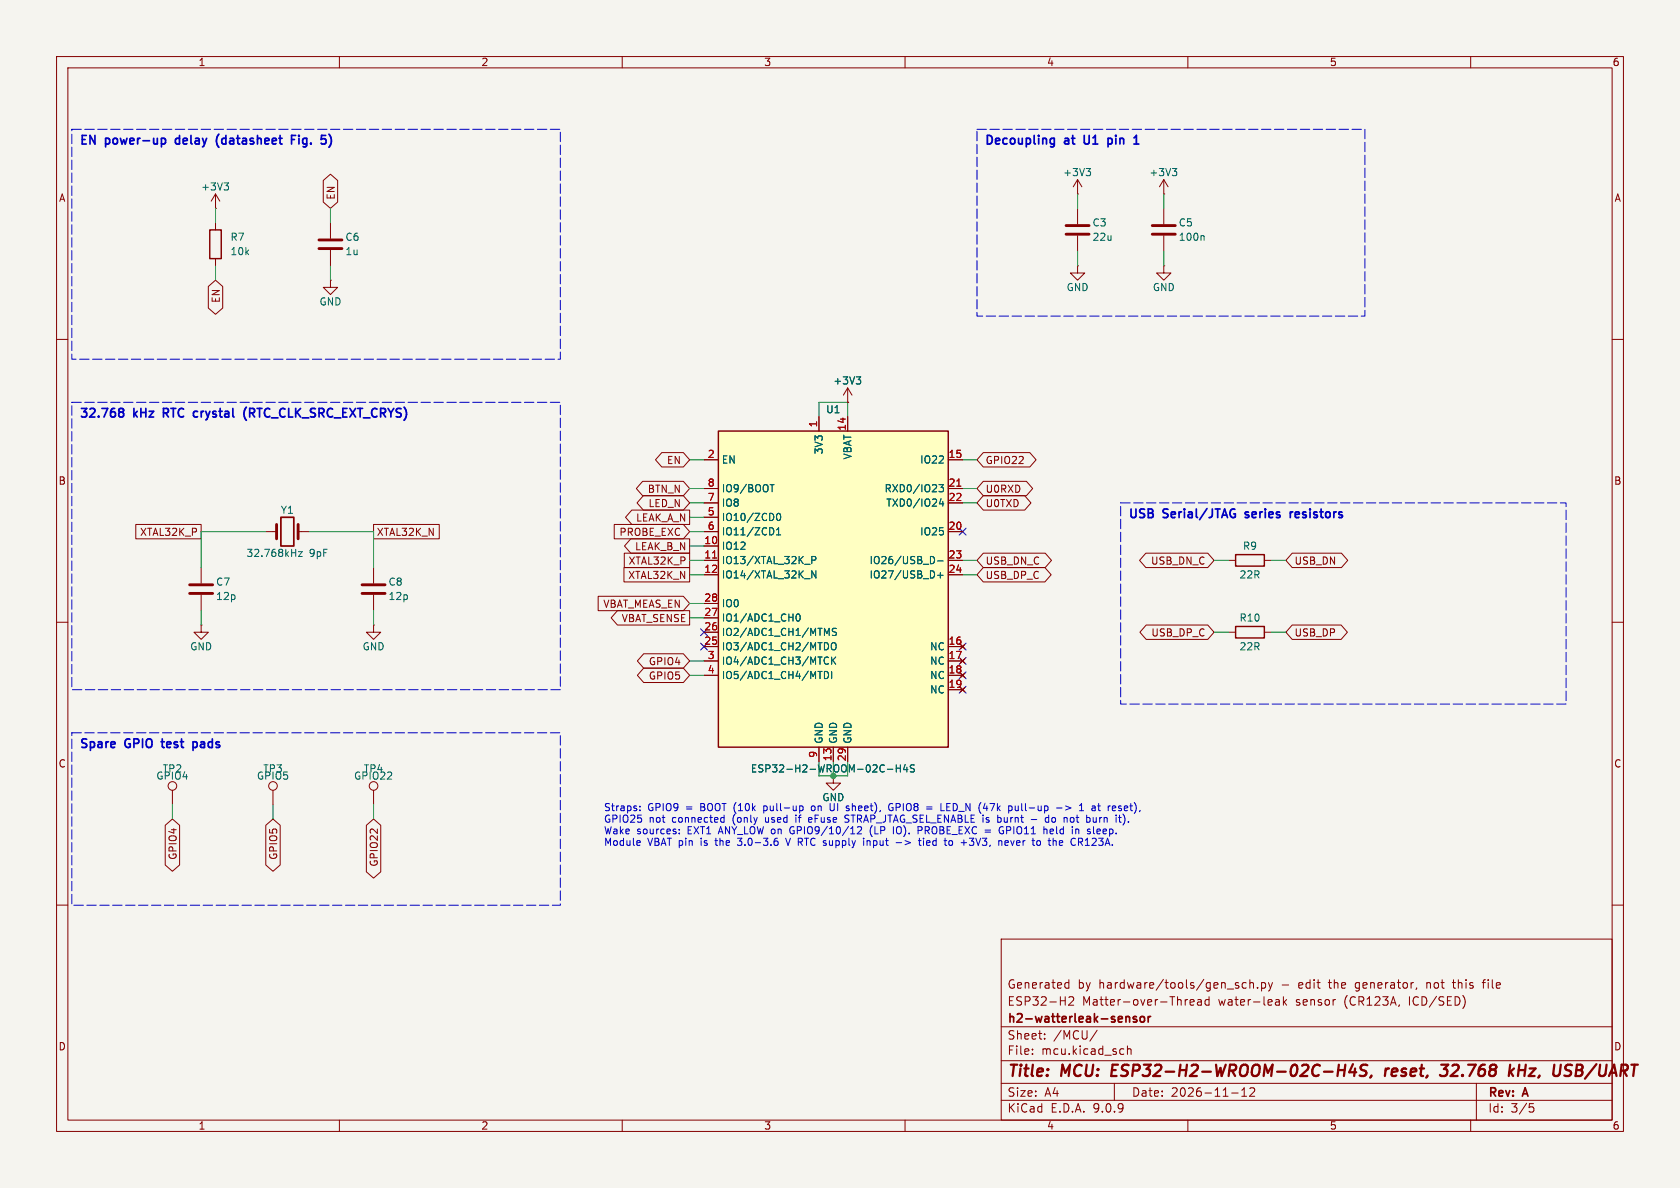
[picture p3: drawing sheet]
(kicad_sch
 (version 20250114)
 (generator "eeschema")
 (generator_version "9.0")
 (paper "A4")
 (title_block
  (title "MCU: ESP32-H2-WROOM-02C-H4S, reset, 32.768 kHz, USB/UART")
  (date "2026-11-12")
  (rev "A")
  (company "h2-watterleak-sensor")
  (comment 1 "ESP32-H2 Matter-over-Thread water-leak sensor (CR123A, ICD/SED)")
  (comment 2 "Generated by hardware/tools/gen_sch.py - edit the generator, not this file"))
 (lib_symbols
  (symbol "h2leak:ESP32-H2-WROOM-02C" (exclude_from_sim no) (in_bom yes) (on_board yes)
   (property "Reference" "U" (at 0 31.75 0) (effects (font (size 1.27 1.27))))
   (property "Value" "ESP32-H2-WROOM-02C-H4S" (at 0 -31.75 0) (effects (font (size 1.27 1.27))))
   (property "Footprint" "h2leak:ESP32-H2-WROOM-02C" (at 0 -34.29 0) (effects (font (size 1.27 1.27)) (hide yes)))
   (property "Datasheet" "https://documentation.espressif.com/esp32-h2-wroom-02c_datasheet_en.pdf" (at 0 0 0) (effects (font (size 1.27 1.27)) (hide yes)))
   (property "Description" "ESP32-H2 module, 802.15.4 (Thread/Zigbee) + Bluetooth LE 5, 4 MB flash, PCB antenna, 20x18x3.2 mm" (at 0 0 0) (effects (font (size 1.27 1.27)) (hide yes)))
   (symbol "ESP32-H2-WROOM-02C_0_1"
    (rectangle (start -20.32 27.94) (end 20.32 -27.94) (stroke (width 0.254) (type default)) (fill (type background))))
   (symbol "ESP32-H2-WROOM-02C_1_1"
    (pin power_in line (at -2.54 30.48 270) (length 2.54) (name "3V3" (effects (font (size 1.27 1.27)))) (number "1" (effects (font (size 1.27 1.27)))))
    (pin power_in line (at 2.54 30.48 270) (length 2.54) (name "VBAT" (effects (font (size 1.27 1.27)))) (number "14" (effects (font (size 1.27 1.27)))))
    (pin power_in line (at -2.54 -30.48 90) (length 2.54) (name "GND" (effects (font (size 1.27 1.27)))) (number "9" (effects (font (size 1.27 1.27)))))
    (pin power_in line (at 0 -30.48 90) (length 2.54) (name "GND" (effects (font (size 1.27 1.27)))) (number "13" (effects (font (size 1.27 1.27)))))
    (pin power_in line (at 2.54 -30.48 90) (length 2.54) (name "GND" (effects (font (size 1.27 1.27)))) (number "29" (effects (font (size 1.27 1.27)))))
    (pin input line (at -22.86 22.86 0) (length 2.54) (name "EN" (effects (font (size 1.27 1.27)))) (number "2" (effects (font (size 1.27 1.27)))))
    (pin bidirectional line (at -22.86 17.78 0) (length 2.54) (name "IO9/BOOT" (effects (font (size 1.27 1.27)))) (number "8" (effects (font (size 1.27 1.27)))))
    (pin bidirectional line (at -22.86 15.24 0) (length 2.54) (name "IO8" (effects (font (size 1.27 1.27)))) (number "7" (effects (font (size 1.27 1.27)))))
    (pin bidirectional line (at -22.86 12.7 0) (length 2.54) (name "IO10/ZCD0" (effects (font (size 1.27 1.27)))) (number "5" (effects (font (size 1.27 1.27)))))
    (pin bidirectional line (at -22.86 10.16 0) (length 2.54) (name "IO11/ZCD1" (effects (font (size 1.27 1.27)))) (number "6" (effects (font (size 1.27 1.27)))))
    (pin bidirectional line (at -22.86 7.62 0) (length 2.54) (name "IO12" (effects (font (size 1.27 1.27)))) (number "10" (effects (font (size 1.27 1.27)))))
    (pin bidirectional line (at -22.86 5.08 0) (length 2.54) (name "IO13/XTAL_32K_P" (effects (font (size 1.27 1.27)))) (number "11" (effects (font (size 1.27 1.27)))))
    (pin bidirectional line (at -22.86 2.54 0) (length 2.54) (name "IO14/XTAL_32K_N" (effects (font (size 1.27 1.27)))) (number "12" (effects (font (size 1.27 1.27)))))
    (pin bidirectional line (at -22.86 -2.54 0) (length 2.54) (name "IO0" (effects (font (size 1.27 1.27)))) (number "28" (effects (font (size 1.27 1.27)))))
    (pin bidirectional line (at -22.86 -5.08 0) (length 2.54) (name "IO1/ADC1_CH0" (effects (font (size 1.27 1.27)))) (number "27" (effects (font (size 1.27 1.27)))))
    (pin bidirectional line (at -22.86 -7.62 0) (length 2.54) (name "IO2/ADC1_CH1/MTMS" (effects (font (size 1.27 1.27)))) (number "26" (effects (font (size 1.27 1.27)))))
    (pin bidirectional line (at -22.86 -10.16 0) (length 2.54) (name "IO3/ADC1_CH2/MTDO" (effects (font (size 1.27 1.27)))) (number "25" (effects (font (size 1.27 1.27)))))
    (pin bidirectional line (at -22.86 -12.7 0) (length 2.54) (name "IO4/ADC1_CH3/MTCK" (effects (font (size 1.27 1.27)))) (number "3" (effects (font (size 1.27 1.27)))))
    (pin bidirectional line (at -22.86 -15.24 0) (length 2.54) (name "IO5/ADC1_CH4/MTDI" (effects (font (size 1.27 1.27)))) (number "4" (effects (font (size 1.27 1.27)))))
    (pin bidirectional line (at 22.86 22.86 180) (length 2.54) (name "IO22" (effects (font (size 1.27 1.27)))) (number "15" (effects (font (size 1.27 1.27)))))
    (pin bidirectional line (at 22.86 17.78 180) (length 2.54) (name "RXD0/IO23" (effects (font (size 1.27 1.27)))) (number "21" (effects (font (size 1.27 1.27)))))
    (pin bidirectional line (at 22.86 15.24 180) (length 2.54) (name "TXD0/IO24" (effects (font (size 1.27 1.27)))) (number "22" (effects (font (size 1.27 1.27)))))
    (pin bidirectional line (at 22.86 10.16 180) (length 2.54) (name "IO25" (effects (font (size 1.27 1.27)))) (number "20" (effects (font (size 1.27 1.27)))))
    (pin bidirectional line (at 22.86 5.08 180) (length 2.54) (name "IO26/USB_D-" (effects (font (size 1.27 1.27)))) (number "23" (effects (font (size 1.27 1.27)))))
    (pin bidirectional line (at 22.86 2.54 180) (length 2.54) (name "IO27/USB_D+" (effects (font (size 1.27 1.27)))) (number "24" (effects (font (size 1.27 1.27)))))
    (pin no_connect line (at 22.86 -10.16 180) (length 2.54) (name "NC" (effects (font (size 1.27 1.27)))) (number "16" (effects (font (size 1.27 1.27)))))
    (pin no_connect line (at 22.86 -12.7 180) (length 2.54) (name "NC" (effects (font (size 1.27 1.27)))) (number "17" (effects (font (size 1.27 1.27)))))
    (pin no_connect line (at 22.86 -15.24 180) (length 2.54) (name "NC" (effects (font (size 1.27 1.27)))) (number "18" (effects (font (size 1.27 1.27)))))
    (pin no_connect line (at 22.86 -17.78 180) (length 2.54) (name "NC" (effects (font (size 1.27 1.27)))) (number "19" (effects (font (size 1.27 1.27))))))
   (embedded_fonts no))
  (symbol "power:+3V3"
   (power)
   (pin_numbers (hide yes))
   (pin_names
    (offset 0) (hide yes)) (exclude_from_sim no) (in_bom yes) (on_board yes)
   (property "Reference" "#PWR" (at 0 -3.81 0) (effects (font (size 1.27 1.27)) (hide yes)))
   (property "Value" "+3V3" (at 0 3.556 0) (effects (font (size 1.27 1.27))))
   (property "Footprint" "" (at 0 0 0) (effects (font (size 1.27 1.27)) (hide yes)))
   (property "Datasheet" "" (at 0 0 0) (effects (font (size 1.27 1.27)) (hide yes)))
   (property "Description" "Power symbol creates a global label with name \"+3V3\"" (at 0 0 0) (effects (font (size 1.27 1.27)) (hide yes)))
   (symbol "+3V3_0_1"
    (polyline (pts (xy -0.762 1.27) (xy 0 2.54)) (stroke (width 0) (type default)) (fill (type none)))
    (polyline (pts (xy 0 2.54) (xy 0.762 1.27)) (stroke (width 0) (type default)) (fill (type none)))
    (polyline (pts (xy 0 0) (xy 0 2.54)) (stroke (width 0) (type default)) (fill (type none))))
   (symbol "+3V3_1_1"
    (pin power_in line (at 0 0 90) (length 0) (name "~" (effects (font (size 1.27 1.27)))) (number "1" (effects (font (size 1.27 1.27))))))
   (embedded_fonts no))
  (symbol "power:GND"
   (power)
   (pin_numbers (hide yes))
   (pin_names
    (offset 0) (hide yes)) (exclude_from_sim no) (in_bom yes) (on_board yes)
   (property "Reference" "#PWR" (at 0 -6.35 0) (effects (font (size 1.27 1.27)) (hide yes)))
   (property "Value" "GND" (at 0 -3.81 0) (effects (font (size 1.27 1.27))))
   (property "Footprint" "" (at 0 0 0) (effects (font (size 1.27 1.27)) (hide yes)))
   (property "Datasheet" "" (at 0 0 0) (effects (font (size 1.27 1.27)) (hide yes)))
   (property "Description" "Power symbol creates a global label with name \"GND\" , ground" (at 0 0 0) (effects (font (size 1.27 1.27)) (hide yes)))
   (symbol "GND_0_1"
    (polyline (pts (xy 0 0) (xy 0 -1.27) (xy 1.27 -1.27) (xy 0 -2.54) (xy -1.27 -1.27) (xy 0 -1.27)) (stroke (width 0) (type default)) (fill (type none))))
   (symbol "GND_1_1"
    (pin power_in line (at 0 0 270) (length 0) (name "~" (effects (font (size 1.27 1.27)))) (number "1" (effects (font (size 1.27 1.27))))))
   (embedded_fonts no))
  (symbol "Device:C"
   (pin_numbers (hide yes))
   (pin_names
    (offset 0.254)) (exclude_from_sim no) (in_bom yes) (on_board yes)
   (property "Reference" "C" (at 0.635 2.54 0) (effects (font (size 1.27 1.27)) (justify left)))
   (property "Value" "C" (at 0.635 -2.54 0) (effects (font (size 1.27 1.27)) (justify left)))
   (property "Footprint" "" (at 0.9652 -3.81 0) (effects (font (size 1.27 1.27)) (hide yes)))
   (property "Datasheet" "~" (at 0 0 0) (effects (font (size 1.27 1.27)) (hide yes)))
   (property "Description" "Unpolarized capacitor" (at 0 0 0) (effects (font (size 1.27 1.27)) (hide yes)))
   (symbol "C_0_1"
    (polyline (pts (xy -2.032 0.762) (xy 2.032 0.762)) (stroke (width 0.508) (type default)) (fill (type none)))
    (polyline (pts (xy -2.032 -0.762) (xy 2.032 -0.762)) (stroke (width 0.508) (type default)) (fill (type none))))
   (symbol "C_1_1"
    (pin passive line (at 0 3.81 270) (length 2.794) (name "~" (effects (font (size 1.27 1.27)))) (number "1" (effects (font (size 1.27 1.27)))))
    (pin passive line (at 0 -3.81 90) (length 2.794) (name "~" (effects (font (size 1.27 1.27)))) (number "2" (effects (font (size 1.27 1.27))))))
   (embedded_fonts no))
  (symbol "Device:R"
   (pin_numbers (hide yes))
   (pin_names
    (offset 0)) (exclude_from_sim no) (in_bom yes) (on_board yes)
   (property "Reference" "R" (at 2.032 0 90) (effects (font (size 1.27 1.27))))
   (property "Value" "R" (at 0 0 90) (effects (font (size 1.27 1.27))))
   (property "Footprint" "" (at -1.778 0 90) (effects (font (size 1.27 1.27)) (hide yes)))
   (property "Datasheet" "~" (at 0 0 0) (effects (font (size 1.27 1.27)) (hide yes)))
   (property "Description" "Resistor" (at 0 0 0) (effects (font (size 1.27 1.27)) (hide yes)))
   (symbol "R_0_1"
    (rectangle (start -1.016 -2.54) (end 1.016 2.54) (stroke (width 0.254) (type default)) (fill (type none))))
   (symbol "R_1_1"
    (pin passive line (at 0 3.81 270) (length 1.27) (name "~" (effects (font (size 1.27 1.27)))) (number "1" (effects (font (size 1.27 1.27)))))
    (pin passive line (at 0 -3.81 90) (length 1.27) (name "~" (effects (font (size 1.27 1.27)))) (number "2" (effects (font (size 1.27 1.27))))))
   (embedded_fonts no))
  (symbol "Device:Crystal"
   (pin_numbers (hide yes))
   (pin_names
    (offset 1.016) (hide yes)) (exclude_from_sim no) (in_bom yes) (on_board yes)
   (property "Reference" "Y" (at 0 3.81 0) (effects (font (size 1.27 1.27))))
   (property "Value" "Crystal" (at 0 -3.81 0) (effects (font (size 1.27 1.27))))
   (property "Footprint" "" (at 0 0 0) (effects (font (size 1.27 1.27)) (hide yes)))
   (property "Datasheet" "~" (at 0 0 0) (effects (font (size 1.27 1.27)) (hide yes)))
   (property "Description" "Two pin crystal" (at 0 0 0) (effects (font (size 1.27 1.27)) (hide yes)))
   (symbol "Crystal_0_1"
    (polyline (pts (xy -2.54 0) (xy -1.905 0)) (stroke (width 0) (type default)) (fill (type none)))
    (polyline (pts (xy -1.905 -1.27) (xy -1.905 1.27)) (stroke (width 0.508) (type default)) (fill (type none)))
    (rectangle (start -1.143 2.54) (end 1.143 -2.54) (stroke (width 0.3048) (type default)) (fill (type none)))
    (polyline (pts (xy 1.905 -1.27) (xy 1.905 1.27)) (stroke (width 0.508) (type default)) (fill (type none)))
    (polyline (pts (xy 2.54 0) (xy 1.905 0)) (stroke (width 0) (type default)) (fill (type none))))
   (symbol "Crystal_1_1"
    (pin passive line (at -3.81 0 0) (length 1.27) (name "1" (effects (font (size 1.27 1.27)))) (number "1" (effects (font (size 1.27 1.27)))))
    (pin passive line (at 3.81 0 180) (length 1.27) (name "2" (effects (font (size 1.27 1.27)))) (number "2" (effects (font (size 1.27 1.27))))))
   (embedded_fonts no))
  (symbol "Connector:TestPoint"
   (pin_numbers (hide yes))
   (pin_names
    (offset 0.762) (hide yes)) (exclude_from_sim no) (in_bom yes) (on_board yes)
   (property "Reference" "TP" (at 0 6.858 0) (effects (font (size 1.27 1.27))))
   (property "Value" "TestPoint" (at 0 5.08 0) (effects (font (size 1.27 1.27))))
   (property "Footprint" "" (at 5.08 0 0) (effects (font (size 1.27 1.27)) (hide yes)))
   (property "Datasheet" "~" (at 5.08 0 0) (effects (font (size 1.27 1.27)) (hide yes)))
   (property "Description" "test point" (at 0 0 0) (effects (font (size 1.27 1.27)) (hide yes)))
   (symbol "TestPoint_0_1"
    (circle (center 0 3.302) (radius 0.762) (stroke (width 0) (type default)) (fill (type none))))
   (symbol "TestPoint_1_1"
    (pin passive line (at 0 0 90) (length 2.54) (name "1" (effects (font (size 1.27 1.27)))) (number "1" (effects (font (size 1.27 1.27))))))
   (embedded_fonts no)))
 (wire
  (pts (xy 144.78 73.66) (xy 144.78 71.12))
  (stroke (width 0) (type default)))
 (wire
  (pts (xy 149.86 73.66) (xy 149.86 71.12))
  (stroke (width 0) (type default)))
 (wire
  (pts (xy 144.78 71.12) (xy 149.86 71.12))
  (stroke (width 0) (type default)))
 (wire
  (pts (xy 144.78 134.62) (xy 144.78 137.16))
  (stroke (width 0) (type default)))
 (wire
  (pts (xy 147.32 134.62) (xy 147.32 137.16))
  (stroke (width 0) (type default)))
 (wire
  (pts (xy 149.86 134.62) (xy 149.86 137.16))
  (stroke (width 0) (type default)))
 (wire
  (pts (xy 144.78 137.16) (xy 147.32 137.16))
  (stroke (width 0) (type default)))
 (wire
  (pts (xy 147.32 137.16) (xy 149.86 137.16))
  (stroke (width 0) (type default)))
 (junction
  (at 147.32 137.16)
  (diameter 0)
  (color 0 0 0 0))
 (wire
  (pts (xy 124.46 81.28) (xy 121.92 81.28))
  (stroke (width 0) (type default)))
 (global_label "EN"
  (shape bidirectional)
  (at 121.92 81.28 180)
  (fields_autoplaced yes)
  (effects (font (size 1.27 1.27)) (justify right))
  (property "Intersheetrefs" "${INTERSHEET_REFS}" (at 121.92 81.28 0) (effects (font (size 1.27 1.27)) (justify right) (hide yes))))
 (wire
  (pts (xy 124.46 86.36) (xy 121.92 86.36))
  (stroke (width 0) (type default)))
 (global_label "BTN_N"
  (shape bidirectional)
  (at 121.92 86.36 180)
  (fields_autoplaced yes)
  (effects (font (size 1.27 1.27)) (justify right))
  (property "Intersheetrefs" "${INTERSHEET_REFS}" (at 121.92 86.36 0) (effects (font (size 1.27 1.27)) (justify right) (hide yes))))
 (wire
  (pts (xy 124.46 88.9) (xy 121.92 88.9))
  (stroke (width 0) (type default)))
 (global_label "LED_N"
  (shape bidirectional)
  (at 121.92 88.9 180)
  (fields_autoplaced yes)
  (effects (font (size 1.27 1.27)) (justify right))
  (property "Intersheetrefs" "${INTERSHEET_REFS}" (at 121.92 88.9 0) (effects (font (size 1.27 1.27)) (justify right) (hide yes))))
 (wire
  (pts (xy 124.46 91.44) (xy 121.92 91.44))
  (stroke (width 0) (type default)))
 (global_label "LEAK_A_N"
  (shape output)
  (at 121.92 91.44 180)
  (fields_autoplaced yes)
  (effects (font (size 1.27 1.27)) (justify right))
  (property "Intersheetrefs" "${INTERSHEET_REFS}" (at 121.92 91.44 0) (effects (font (size 1.27 1.27)) (justify right) (hide yes))))
 (wire
  (pts (xy 124.46 93.98) (xy 121.92 93.98))
  (stroke (width 0) (type default)))
 (global_label "PROBE_EXC"
  (shape input)
  (at 121.92 93.98 180)
  (fields_autoplaced yes)
  (effects (font (size 1.27 1.27)) (justify right))
  (property "Intersheetrefs" "${INTERSHEET_REFS}" (at 121.92 93.98 0) (effects (font (size 1.27 1.27)) (justify right) (hide yes))))
 (wire
  (pts (xy 124.46 96.52) (xy 121.92 96.52))
  (stroke (width 0) (type default)))
 (global_label "LEAK_B_N"
  (shape output)
  (at 121.92 96.52 180)
  (fields_autoplaced yes)
  (effects (font (size 1.27 1.27)) (justify right))
  (property "Intersheetrefs" "${INTERSHEET_REFS}" (at 121.92 96.52 0) (effects (font (size 1.27 1.27)) (justify right) (hide yes))))
 (wire
  (pts (xy 124.46 99.06) (xy 121.92 99.06))
  (stroke (width 0) (type default)))
 (global_label "XTAL32K_P"
  (shape passive)
  (at 121.92 99.06 180)
  (fields_autoplaced yes)
  (effects (font (size 1.27 1.27)) (justify right))
  (property "Intersheetrefs" "${INTERSHEET_REFS}" (at 121.92 99.06 0) (effects (font (size 1.27 1.27)) (justify right) (hide yes))))
 (wire
  (pts (xy 124.46 101.6) (xy 121.92 101.6))
  (stroke (width 0) (type default)))
 (global_label "XTAL32K_N"
  (shape passive)
  (at 121.92 101.6 180)
  (fields_autoplaced yes)
  (effects (font (size 1.27 1.27)) (justify right))
  (property "Intersheetrefs" "${INTERSHEET_REFS}" (at 121.92 101.6 0) (effects (font (size 1.27 1.27)) (justify right) (hide yes))))
 (wire
  (pts (xy 124.46 106.68) (xy 121.92 106.68))
  (stroke (width 0) (type default)))
 (global_label "VBAT_MEAS_EN"
  (shape input)
  (at 121.92 106.68 180)
  (fields_autoplaced yes)
  (effects (font (size 1.27 1.27)) (justify right))
  (property "Intersheetrefs" "${INTERSHEET_REFS}" (at 121.92 106.68 0) (effects (font (size 1.27 1.27)) (justify right) (hide yes))))
 (wire
  (pts (xy 124.46 109.22) (xy 121.92 109.22))
  (stroke (width 0) (type default)))
 (global_label "VBAT_SENSE"
  (shape output)
  (at 121.92 109.22 180)
  (fields_autoplaced yes)
  (effects (font (size 1.27 1.27)) (justify right))
  (property "Intersheetrefs" "${INTERSHEET_REFS}" (at 121.92 109.22 0) (effects (font (size 1.27 1.27)) (justify right) (hide yes))))
 (no_connect
  (at 124.46 111.76))
 (no_connect
  (at 124.46 114.3))
 (wire
  (pts (xy 124.46 116.84) (xy 121.92 116.84))
  (stroke (width 0) (type default)))
 (global_label "GPIO4"
  (shape bidirectional)
  (at 121.92 116.84 180)
  (fields_autoplaced yes)
  (effects (font (size 1.27 1.27)) (justify right))
  (property "Intersheetrefs" "${INTERSHEET_REFS}" (at 121.92 116.84 0) (effects (font (size 1.27 1.27)) (justify right) (hide yes))))
 (wire
  (pts (xy 124.46 119.38) (xy 121.92 119.38))
  (stroke (width 0) (type default)))
 (global_label "GPIO5"
  (shape bidirectional)
  (at 121.92 119.38 180)
  (fields_autoplaced yes)
  (effects (font (size 1.27 1.27)) (justify right))
  (property "Intersheetrefs" "${INTERSHEET_REFS}" (at 121.92 119.38 0) (effects (font (size 1.27 1.27)) (justify right) (hide yes))))
 (wire
  (pts (xy 170.18 81.28) (xy 172.72 81.28))
  (stroke (width 0) (type default)))
 (global_label "GPIO22"
  (shape bidirectional)
  (at 172.72 81.28 0)
  (fields_autoplaced yes)
  (effects (font (size 1.27 1.27)) (justify left))
  (property "Intersheetrefs" "${INTERSHEET_REFS}" (at 172.72 81.28 0) (effects (font (size 1.27 1.27)) (justify left) (hide yes))))
 (wire
  (pts (xy 170.18 86.36) (xy 172.72 86.36))
  (stroke (width 0) (type default)))
 (global_label "U0RXD"
  (shape bidirectional)
  (at 172.72 86.36 0)
  (fields_autoplaced yes)
  (effects (font (size 1.27 1.27)) (justify left))
  (property "Intersheetrefs" "${INTERSHEET_REFS}" (at 172.72 86.36 0) (effects (font (size 1.27 1.27)) (justify left) (hide yes))))
 (wire
  (pts (xy 170.18 88.9) (xy 172.72 88.9))
  (stroke (width 0) (type default)))
 (global_label "U0TXD"
  (shape bidirectional)
  (at 172.72 88.9 0)
  (fields_autoplaced yes)
  (effects (font (size 1.27 1.27)) (justify left))
  (property "Intersheetrefs" "${INTERSHEET_REFS}" (at 172.72 88.9 0) (effects (font (size 1.27 1.27)) (justify left) (hide yes))))
 (no_connect
  (at 170.18 93.98))
 (wire
  (pts (xy 170.18 99.06) (xy 172.72 99.06))
  (stroke (width 0) (type default)))
 (global_label "USB_DN_C"
  (shape bidirectional)
  (at 172.72 99.06 0)
  (fields_autoplaced yes)
  (effects (font (size 1.27 1.27)) (justify left))
  (property "Intersheetrefs" "${INTERSHEET_REFS}" (at 172.72 99.06 0) (effects (font (size 1.27 1.27)) (justify left) (hide yes))))
 (wire
  (pts (xy 170.18 101.6) (xy 172.72 101.6))
  (stroke (width 0) (type default)))
 (global_label "USB_DP_C"
  (shape bidirectional)
  (at 172.72 101.6 0)
  (fields_autoplaced yes)
  (effects (font (size 1.27 1.27)) (justify left))
  (property "Intersheetrefs" "${INTERSHEET_REFS}" (at 172.72 101.6 0) (effects (font (size 1.27 1.27)) (justify left) (hide yes))))
 (no_connect
  (at 170.18 114.3))
 (no_connect
  (at 170.18 116.84))
 (no_connect
  (at 170.18 119.38))
 (no_connect
  (at 170.18 121.92))
 (rectangle
  (start 172.72 22.86)
  (end 241.3 55.88)
  (stroke (width 0) (type dash))
  (fill (type none)))
 (text "Decoupling at U1 pin 1"
  (exclude_from_sim no)
  (at 173.99 24.13 0)
  (effects (font (size 1.524 1.524)
    (bold yes)) (justify left top)))
 (wire
  (pts (xy 190.5 36.83) (xy 190.5 34.29))
  (stroke (width 0) (type default)))
 (wire
  (pts (xy 190.5 44.45) (xy 190.5 46.99))
  (stroke (width 0) (type default)))
 (wire
  (pts (xy 205.74 36.83) (xy 205.74 34.29))
  (stroke (width 0) (type default)))
 (wire
  (pts (xy 205.74 44.45) (xy 205.74 46.99))
  (stroke (width 0) (type default)))
 (rectangle
  (start 12.7 22.86)
  (end 99.06 63.5)
  (stroke (width 0) (type dash))
  (fill (type none)))
 (text "EN power-up delay (datasheet Fig. 5)"
  (exclude_from_sim no)
  (at 13.97 24.13 0)
  (effects (font (size 1.524 1.524)
    (bold yes)) (justify left top)))
 (wire
  (pts (xy 38.1 39.37) (xy 38.1 36.83))
  (stroke (width 0) (type default)))
 (wire
  (pts (xy 38.1 46.99) (xy 38.1 49.53))
  (stroke (width 0) (type default)))
 (global_label "EN"
  (shape bidirectional)
  (at 38.1 49.53 270)
  (fields_autoplaced yes)
  (effects (font (size 1.27 1.27)) (justify right))
  (property "Intersheetrefs" "${INTERSHEET_REFS}" (at 38.1 49.53 0) (effects (font (size 1.27 1.27)) (justify right) (hide yes))))
 (wire
  (pts (xy 58.42 39.37) (xy 58.42 36.83))
  (stroke (width 0) (type default)))
 (global_label "EN"
  (shape bidirectional)
  (at 58.42 36.83 90)
  (fields_autoplaced yes)
  (effects (font (size 1.27 1.27)) (justify left))
  (property "Intersheetrefs" "${INTERSHEET_REFS}" (at 58.42 36.83 0) (effects (font (size 1.27 1.27)) (justify left) (hide yes))))
 (wire
  (pts (xy 58.42 46.99) (xy 58.42 49.53))
  (stroke (width 0) (type default)))
 (rectangle
  (start 12.7 71.12)
  (end 99.06 121.92)
  (stroke (width 0) (type dash))
  (fill (type none)))
 (text "32.768 kHz RTC crystal (RTC_CLK_SRC_EXT_CRYS)"
  (exclude_from_sim no)
  (at 13.97 72.39 0)
  (effects (font (size 1.524 1.524)
    (bold yes)) (justify left top)))
 (wire
  (pts (xy 46.99 93.98) (xy 35.56 93.98))
  (stroke (width 0) (type default)))
 (wire
  (pts (xy 35.56 93.98) (xy 35.56 100.33))
  (stroke (width 0) (type default)))
 (global_label "XTAL32K_P"
  (shape passive)
  (at 35.56 93.98 180)
  (fields_autoplaced yes)
  (effects (font (size 1.27 1.27)) (justify right))
  (property "Intersheetrefs" "${INTERSHEET_REFS}" (at 35.56 93.98 0) (effects (font (size 1.27 1.27)) (justify right) (hide yes))))
 (wire
  (pts (xy 54.61 93.98) (xy 66.04 93.98))
  (stroke (width 0) (type default)))
 (wire
  (pts (xy 66.04 93.98) (xy 66.04 100.33))
  (stroke (width 0) (type default)))
 (global_label "XTAL32K_N"
  (shape passive)
  (at 66.04 93.98 0)
  (fields_autoplaced yes)
  (effects (font (size 1.27 1.27)) (justify left))
  (property "Intersheetrefs" "${INTERSHEET_REFS}" (at 66.04 93.98 0) (effects (font (size 1.27 1.27)) (justify left) (hide yes))))
 (wire
  (pts (xy 35.56 107.95) (xy 35.56 110.49))
  (stroke (width 0) (type default)))
 (wire
  (pts (xy 66.04 107.95) (xy 66.04 110.49))
  (stroke (width 0) (type default)))
 (rectangle
  (start 198.12 88.9)
  (end 276.86 124.46)
  (stroke (width 0) (type dash))
  (fill (type none)))
 (text "USB Serial/JTAG series resistors"
  (exclude_from_sim no)
  (at 199.39 90.17 0)
  (effects (font (size 1.524 1.524)
    (bold yes)) (justify left top)))
 (wire
  (pts (xy 217.17 99.06) (xy 214.63 99.06))
  (stroke (width 0) (type default)))
 (global_label "USB_DN_C"
  (shape bidirectional)
  (at 214.63 99.06 180)
  (fields_autoplaced yes)
  (effects (font (size 1.27 1.27)) (justify right))
  (property "Intersheetrefs" "${INTERSHEET_REFS}" (at 214.63 99.06 0) (effects (font (size 1.27 1.27)) (justify right) (hide yes))))
 (wire
  (pts (xy 224.79 99.06) (xy 227.33 99.06))
  (stroke (width 0) (type default)))
 (global_label "USB_DN"
  (shape bidirectional)
  (at 227.33 99.06 0)
  (fields_autoplaced yes)
  (effects (font (size 1.27 1.27)) (justify left))
  (property "Intersheetrefs" "${INTERSHEET_REFS}" (at 227.33 99.06 0) (effects (font (size 1.27 1.27)) (justify left) (hide yes))))
 (wire
  (pts (xy 217.17 111.76) (xy 214.63 111.76))
  (stroke (width 0) (type default)))
 (global_label "USB_DP_C"
  (shape bidirectional)
  (at 214.63 111.76 180)
  (fields_autoplaced yes)
  (effects (font (size 1.27 1.27)) (justify right))
  (property "Intersheetrefs" "${INTERSHEET_REFS}" (at 214.63 111.76 0) (effects (font (size 1.27 1.27)) (justify right) (hide yes))))
 (wire
  (pts (xy 224.79 111.76) (xy 227.33 111.76))
  (stroke (width 0) (type default)))
 (global_label "USB_DP"
  (shape bidirectional)
  (at 227.33 111.76 0)
  (fields_autoplaced yes)
  (effects (font (size 1.27 1.27)) (justify left))
  (property "Intersheetrefs" "${INTERSHEET_REFS}" (at 227.33 111.76 0) (effects (font (size 1.27 1.27)) (justify left) (hide yes))))
 (rectangle
  (start 12.7 129.54)
  (end 99.06 160.02)
  (stroke (width 0) (type dash))
  (fill (type none)))
 (text "Spare GPIO test pads"
  (exclude_from_sim no)
  (at 13.97 130.81 0)
  (effects (font (size 1.524 1.524)
    (bold yes)) (justify left top)))
 (wire
  (pts (xy 30.48 142.24) (xy 30.48 144.78))
  (stroke (width 0) (type default)))
 (global_label "GPIO4"
  (shape bidirectional)
  (at 30.48 144.78 270)
  (fields_autoplaced yes)
  (effects (font (size 1.27 1.27)) (justify right))
  (property "Intersheetrefs" "${INTERSHEET_REFS}" (at 30.48 144.78 0) (effects (font (size 1.27 1.27)) (justify right) (hide yes))))
 (wire
  (pts (xy 48.26 142.24) (xy 48.26 144.78))
  (stroke (width 0) (type default)))
 (global_label "GPIO5"
  (shape bidirectional)
  (at 48.26 144.78 270)
  (fields_autoplaced yes)
  (effects (font (size 1.27 1.27)) (justify right))
  (property "Intersheetrefs" "${INTERSHEET_REFS}" (at 48.26 144.78 0) (effects (font (size 1.27 1.27)) (justify right) (hide yes))))
 (wire
  (pts (xy 66.04 142.24) (xy 66.04 144.78))
  (stroke (width 0) (type default)))
 (global_label "GPIO22"
  (shape bidirectional)
  (at 66.04 144.78 270)
  (fields_autoplaced yes)
  (effects (font (size 1.27 1.27)) (justify right))
  (property "Intersheetrefs" "${INTERSHEET_REFS}" (at 66.04 144.78 0) (effects (font (size 1.27 1.27)) (justify right) (hide yes))))
 (text "Straps: GPIO9 = BOOT (10k pull-up on UI sheet), GPIO8 = LED_N (47k pull-up -> 1 at reset),\nGPIO25 not connected (only used if eFuse STRAP_JTAG_SEL_ENABLE is burnt - do not burn it).\nWake sources: EXT1 ANY_LOW on GPIO9/10/12 (LP IO). PROBE_EXC = GPIO11 held in sleep.\nModule VBAT pin is the 3.0-3.6 V RTC supply input -> tied to +3V3, never to the CR123A."
  (exclude_from_sim no)
  (at 106.68 142.24 0)
  (effects (font (size 1.27 1.27)) (justify left top)))
 (symbol
  (lib_id "h2leak:ESP32-H2-WROOM-02C")
  (at 147.32 104.14 0)
  (unit 1)
  (exclude_from_sim no)
  (in_bom no)
  (on_board yes)
  (dnp no)
  (property "Reference" "U1" (at 147.32 72.39 0) (effects (font (size 1.27 1.27))))
  (property "Value" "ESP32-H2-WROOM-02C-H4S" (at 147.32 135.89 0) (effects (font (size 1.27 1.27))))
  (property "Footprint" "h2leak:ESP32-H2-WROOM-02C" (at 147.32 104.14 0) (effects (font (size 1.27 1.27)) (hide yes)))
  (property "Datasheet" "https://documentation.espressif.com/esp32-h2-wroom-02c_datasheet_en.pdf" (at 147.32 104.14 0) (effects (font (size 1.27 1.27)) (hide yes)))
  (property "Description" "ESP32-H2 module, 802.15.4 (Thread/Zigbee) + Bluetooth LE 5, 4 MB flash, PCB antenna, 20x18x3.2 mm" (at 147.32 104.14 0) (effects (font (size 1.27 1.27)) (hide yes)))
  (property "LCSC" "" (at 147.32 104.14 0) (effects (font (size 1.27 1.27)) (hide yes)))
  (property "MPN" "ESP32-H2-WROOM-02C-H4S" (at 147.32 104.14 0) (effects (font (size 1.27 1.27)) (hide yes)))
  (property "Manufacturer" "Espressif" (at 147.32 104.14 0) (effects (font (size 1.27 1.27)) (hide yes)))
  (pin "1")
  (pin "14")
  (pin "9")
  (pin "13")
  (pin "29")
  (pin "2")
  (pin "8")
  (pin "7")
  (pin "5")
  (pin "6")
  (pin "10")
  (pin "11")
  (pin "12")
  (pin "28")
  (pin "27")
  (pin "26")
  (pin "25")
  (pin "3")
  (pin "4")
  (pin "15")
  (pin "21")
  (pin "22")
  (pin "20")
  (pin "23")
  (pin "24")
  (pin "16")
  (pin "17")
  (pin "18")
  (pin "19"))
 (symbol
  (lib_id "power:+3V3")
  (at 149.86 71.12 0)
  (unit 1)
  (exclude_from_sim no)
  (in_bom no)
  (on_board yes)
  (dnp no)
  (property "Reference" "#PWR017" (at 149.86 71.12 0) (effects (font (size 1.27 1.27)) (hide yes)))
  (property "Value" "+3V3" (at 149.86 67.31 0) (effects (font (size 1.27 1.27))))
  (property "Footprint" "" (at 149.86 71.12 0) (effects (font (size 1.27 1.27)) (hide yes)))
  (property "Datasheet" "" (at 149.86 71.12 0) (effects (font (size 1.27 1.27)) (hide yes)))
  (property "Description" "" (at 149.86 71.12 0) (effects (font (size 1.27 1.27)) (hide yes)))
  (pin "1"))
 (symbol
  (lib_id "power:GND")
  (at 147.32 137.16 0)
  (unit 1)
  (exclude_from_sim no)
  (in_bom no)
  (on_board yes)
  (dnp no)
  (property "Reference" "#PWR018" (at 147.32 137.16 0) (effects (font (size 1.27 1.27)) (hide yes)))
  (property "Value" "GND" (at 147.32 140.97 0) (effects (font (size 1.27 1.27))))
  (property "Footprint" "" (at 147.32 137.16 0) (effects (font (size 1.27 1.27)) (hide yes)))
  (property "Datasheet" "" (at 147.32 137.16 0) (effects (font (size 1.27 1.27)) (hide yes)))
  (property "Description" "" (at 147.32 137.16 0) (effects (font (size 1.27 1.27)) (hide yes)))
  (pin "1"))
 (symbol
  (lib_id "Device:C")
  (at 190.5 40.64 0)
  (unit 1)
  (exclude_from_sim no)
  (in_bom yes)
  (on_board yes)
  (dnp no)
  (property "Reference" "C3" (at 193.04 39.37 0) (effects (font (size 1.27 1.27)) (justify left)))
  (property "Value" "22u" (at 193.04 41.91 0) (effects (font (size 1.27 1.27)) (justify left)))
  (property "Footprint" "Capacitor_SMD:C_0805_2012Metric_Pad1.18x1.45mm_HandSolder" (at 190.5 40.64 0) (effects (font (size 1.27 1.27)) (hide yes)))
  (property "Datasheet" "~" (at 190.5 40.64 0) (effects (font (size 1.27 1.27)) (hide yes)))
  (property "Description" "Unpolarized capacitor" (at 190.5 40.64 0) (effects (font (size 1.27 1.27)) (hide yes)))
  (property "LCSC" "C45783" (at 190.5 40.64 0) (effects (font (size 1.27 1.27)) (hide yes)))
  (property "MPN" "CL21A226MAQNNNE" (at 190.5 40.64 0) (effects (font (size 1.27 1.27)) (hide yes)))
  (property "Manufacturer" "Samsung" (at 190.5 40.64 0) (effects (font (size 1.27 1.27)) (hide yes)))
  (pin "1")
  (pin "2"))
 (symbol
  (lib_id "power:+3V3")
  (at 190.5 34.29 0)
  (unit 1)
  (exclude_from_sim no)
  (in_bom no)
  (on_board yes)
  (dnp no)
  (property "Reference" "#PWR019" (at 190.5 34.29 0) (effects (font (size 1.27 1.27)) (hide yes)))
  (property "Value" "+3V3" (at 190.5 30.48 0) (effects (font (size 1.27 1.27))))
  (property "Footprint" "" (at 190.5 34.29 0) (effects (font (size 1.27 1.27)) (hide yes)))
  (property "Datasheet" "" (at 190.5 34.29 0) (effects (font (size 1.27 1.27)) (hide yes)))
  (property "Description" "" (at 190.5 34.29 0) (effects (font (size 1.27 1.27)) (hide yes)))
  (pin "1"))
 (symbol
  (lib_id "power:GND")
  (at 190.5 46.99 0)
  (unit 1)
  (exclude_from_sim no)
  (in_bom no)
  (on_board yes)
  (dnp no)
  (property "Reference" "#PWR020" (at 190.5 46.99 0) (effects (font (size 1.27 1.27)) (hide yes)))
  (property "Value" "GND" (at 190.5 50.8 0) (effects (font (size 1.27 1.27))))
  (property "Footprint" "" (at 190.5 46.99 0) (effects (font (size 1.27 1.27)) (hide yes)))
  (property "Datasheet" "" (at 190.5 46.99 0) (effects (font (size 1.27 1.27)) (hide yes)))
  (property "Description" "" (at 190.5 46.99 0) (effects (font (size 1.27 1.27)) (hide yes)))
  (pin "1"))
 (symbol
  (lib_id "Device:C")
  (at 205.74 40.64 0)
  (unit 1)
  (exclude_from_sim no)
  (in_bom yes)
  (on_board yes)
  (dnp no)
  (property "Reference" "C5" (at 208.28 39.37 0) (effects (font (size 1.27 1.27)) (justify left)))
  (property "Value" "100n" (at 208.28 41.91 0) (effects (font (size 1.27 1.27)) (justify left)))
  (property "Footprint" "Capacitor_SMD:C_0603_1608Metric_Pad1.08x0.95mm_HandSolder" (at 205.74 40.64 0) (effects (font (size 1.27 1.27)) (hide yes)))
  (property "Datasheet" "~" (at 205.74 40.64 0) (effects (font (size 1.27 1.27)) (hide yes)))
  (property "Description" "Unpolarized capacitor" (at 205.74 40.64 0) (effects (font (size 1.27 1.27)) (hide yes)))
  (property "LCSC" "C14663" (at 205.74 40.64 0) (effects (font (size 1.27 1.27)) (hide yes)))
  (property "MPN" "CC0603KRX7R9BB104" (at 205.74 40.64 0) (effects (font (size 1.27 1.27)) (hide yes)))
  (property "Manufacturer" "YAGEO" (at 205.74 40.64 0) (effects (font (size 1.27 1.27)) (hide yes)))
  (pin "1")
  (pin "2"))
 (symbol
  (lib_id "power:+3V3")
  (at 205.74 34.29 0)
  (unit 1)
  (exclude_from_sim no)
  (in_bom no)
  (on_board yes)
  (dnp no)
  (property "Reference" "#PWR021" (at 205.74 34.29 0) (effects (font (size 1.27 1.27)) (hide yes)))
  (property "Value" "+3V3" (at 205.74 30.48 0) (effects (font (size 1.27 1.27))))
  (property "Footprint" "" (at 205.74 34.29 0) (effects (font (size 1.27 1.27)) (hide yes)))
  (property "Datasheet" "" (at 205.74 34.29 0) (effects (font (size 1.27 1.27)) (hide yes)))
  (property "Description" "" (at 205.74 34.29 0) (effects (font (size 1.27 1.27)) (hide yes)))
  (pin "1"))
 (symbol
  (lib_id "power:GND")
  (at 205.74 46.99 0)
  (unit 1)
  (exclude_from_sim no)
  (in_bom no)
  (on_board yes)
  (dnp no)
  (property "Reference" "#PWR022" (at 205.74 46.99 0) (effects (font (size 1.27 1.27)) (hide yes)))
  (property "Value" "GND" (at 205.74 50.8 0) (effects (font (size 1.27 1.27))))
  (property "Footprint" "" (at 205.74 46.99 0) (effects (font (size 1.27 1.27)) (hide yes)))
  (property "Datasheet" "" (at 205.74 46.99 0) (effects (font (size 1.27 1.27)) (hide yes)))
  (property "Description" "" (at 205.74 46.99 0) (effects (font (size 1.27 1.27)) (hide yes)))
  (pin "1"))
 (symbol
  (lib_id "Device:R")
  (at 38.1 43.18 0)
  (unit 1)
  (exclude_from_sim no)
  (in_bom yes)
  (on_board yes)
  (dnp no)
  (property "Reference" "R7" (at 40.64 41.91 0) (effects (font (size 1.27 1.27)) (justify left)))
  (property "Value" "10k" (at 40.64 44.45 0) (effects (font (size 1.27 1.27)) (justify left)))
  (property "Footprint" "Resistor_SMD:R_0603_1608Metric_Pad0.98x0.95mm_HandSolder" (at 38.1 43.18 0) (effects (font (size 1.27 1.27)) (hide yes)))
  (property "Datasheet" "~" (at 38.1 43.18 0) (effects (font (size 1.27 1.27)) (hide yes)))
  (property "Description" "Resistor" (at 38.1 43.18 0) (effects (font (size 1.27 1.27)) (hide yes)))
  (property "LCSC" "C25804" (at 38.1 43.18 0) (effects (font (size 1.27 1.27)) (hide yes)))
  (property "MPN" "0603WAF1002T5E" (at 38.1 43.18 0) (effects (font (size 1.27 1.27)) (hide yes)))
  (property "Manufacturer" "UNI-ROYAL" (at 38.1 43.18 0) (effects (font (size 1.27 1.27)) (hide yes)))
  (pin "1")
  (pin "2"))
 (symbol
  (lib_id "power:+3V3")
  (at 38.1 36.83 0)
  (unit 1)
  (exclude_from_sim no)
  (in_bom no)
  (on_board yes)
  (dnp no)
  (property "Reference" "#PWR023" (at 38.1 36.83 0) (effects (font (size 1.27 1.27)) (hide yes)))
  (property "Value" "+3V3" (at 38.1 33.02 0) (effects (font (size 1.27 1.27))))
  (property "Footprint" "" (at 38.1 36.83 0) (effects (font (size 1.27 1.27)) (hide yes)))
  (property "Datasheet" "" (at 38.1 36.83 0) (effects (font (size 1.27 1.27)) (hide yes)))
  (property "Description" "" (at 38.1 36.83 0) (effects (font (size 1.27 1.27)) (hide yes)))
  (pin "1"))
 (symbol
  (lib_id "Device:C")
  (at 58.42 43.18 0)
  (unit 1)
  (exclude_from_sim no)
  (in_bom yes)
  (on_board yes)
  (dnp no)
  (property "Reference" "C6" (at 60.96 41.91 0) (effects (font (size 1.27 1.27)) (justify left)))
  (property "Value" "1u" (at 60.96 44.45 0) (effects (font (size 1.27 1.27)) (justify left)))
  (property "Footprint" "Capacitor_SMD:C_0603_1608Metric_Pad1.08x0.95mm_HandSolder" (at 58.42 43.18 0) (effects (font (size 1.27 1.27)) (hide yes)))
  (property "Datasheet" "~" (at 58.42 43.18 0) (effects (font (size 1.27 1.27)) (hide yes)))
  (property "Description" "Unpolarized capacitor" (at 58.42 43.18 0) (effects (font (size 1.27 1.27)) (hide yes)))
  (property "LCSC" "C15849" (at 58.42 43.18 0) (effects (font (size 1.27 1.27)) (hide yes)))
  (property "MPN" "CL10A105KB8NNNC" (at 58.42 43.18 0) (effects (font (size 1.27 1.27)) (hide yes)))
  (property "Manufacturer" "Samsung" (at 58.42 43.18 0) (effects (font (size 1.27 1.27)) (hide yes)))
  (pin "1")
  (pin "2"))
 (symbol
  (lib_id "power:GND")
  (at 58.42 49.53 0)
  (unit 1)
  (exclude_from_sim no)
  (in_bom no)
  (on_board yes)
  (dnp no)
  (property "Reference" "#PWR024" (at 58.42 49.53 0) (effects (font (size 1.27 1.27)) (hide yes)))
  (property "Value" "GND" (at 58.42 53.34 0) (effects (font (size 1.27 1.27))))
  (property "Footprint" "" (at 58.42 49.53 0) (effects (font (size 1.27 1.27)) (hide yes)))
  (property "Datasheet" "" (at 58.42 49.53 0) (effects (font (size 1.27 1.27)) (hide yes)))
  (property "Description" "" (at 58.42 49.53 0) (effects (font (size 1.27 1.27)) (hide yes)))
  (pin "1"))
 (symbol
  (lib_id "Device:Crystal")
  (at 50.8 93.98 0)
  (unit 1)
  (exclude_from_sim no)
  (in_bom yes)
  (on_board yes)
  (dnp no)
  (property "Reference" "Y1" (at 50.8 90.17 0) (effects (font (size 1.27 1.27))))
  (property "Value" "32.768kHz 9pF" (at 50.8 97.79 0) (effects (font (size 1.27 1.27))))
  (property "Footprint" "Crystal:Crystal_SMD_3215-2Pin_3.2x1.5mm" (at 50.8 93.98 0) (effects (font (size 1.27 1.27)) (hide yes)))
  (property "Datasheet" "~" (at 50.8 93.98 0) (effects (font (size 1.27 1.27)) (hide yes)))
  (property "Description" "Two pin crystal" (at 50.8 93.98 0) (effects (font (size 1.27 1.27)) (hide yes)))
  (property "LCSC" "C99010" (at 50.8 93.98 0) (effects (font (size 1.27 1.27)) (hide yes)))
  (property "MPN" "Q13FC13500003" (at 50.8 93.98 0) (effects (font (size 1.27 1.27)) (hide yes)))
  (property "Manufacturer" "Seiko Epson" (at 50.8 93.98 0) (effects (font (size 1.27 1.27)) (hide yes)))
  (pin "1")
  (pin "2"))
 (symbol
  (lib_id "Device:C")
  (at 35.56 104.14 0)
  (unit 1)
  (exclude_from_sim no)
  (in_bom yes)
  (on_board yes)
  (dnp no)
  (property "Reference" "C7" (at 38.1 102.87 0) (effects (font (size 1.27 1.27)) (justify left)))
  (property "Value" "12p" (at 38.1 105.41 0) (effects (font (size 1.27 1.27)) (justify left)))
  (property "Footprint" "Capacitor_SMD:C_0603_1608Metric_Pad1.08x0.95mm_HandSolder" (at 35.56 104.14 0) (effects (font (size 1.27 1.27)) (hide yes)))
  (property "Datasheet" "~" (at 35.56 104.14 0) (effects (font (size 1.27 1.27)) (hide yes)))
  (property "Description" "Unpolarized capacitor" (at 35.56 104.14 0) (effects (font (size 1.27 1.27)) (hide yes)))
  (property "LCSC" "C38523" (at 35.56 104.14 0) (effects (font (size 1.27 1.27)) (hide yes)))
  (property "MPN" "CL10C120JB8NNNC" (at 35.56 104.14 0) (effects (font (size 1.27 1.27)) (hide yes)))
  (property "Manufacturer" "Samsung" (at 35.56 104.14 0) (effects (font (size 1.27 1.27)) (hide yes)))
  (pin "1")
  (pin "2"))
 (symbol
  (lib_id "Device:C")
  (at 66.04 104.14 0)
  (unit 1)
  (exclude_from_sim no)
  (in_bom yes)
  (on_board yes)
  (dnp no)
  (property "Reference" "C8" (at 68.58 102.87 0) (effects (font (size 1.27 1.27)) (justify left)))
  (property "Value" "12p" (at 68.58 105.41 0) (effects (font (size 1.27 1.27)) (justify left)))
  (property "Footprint" "Capacitor_SMD:C_0603_1608Metric_Pad1.08x0.95mm_HandSolder" (at 66.04 104.14 0) (effects (font (size 1.27 1.27)) (hide yes)))
  (property "Datasheet" "~" (at 66.04 104.14 0) (effects (font (size 1.27 1.27)) (hide yes)))
  (property "Description" "Unpolarized capacitor" (at 66.04 104.14 0) (effects (font (size 1.27 1.27)) (hide yes)))
  (property "LCSC" "C38523" (at 66.04 104.14 0) (effects (font (size 1.27 1.27)) (hide yes)))
  (property "MPN" "CL10C120JB8NNNC" (at 66.04 104.14 0) (effects (font (size 1.27 1.27)) (hide yes)))
  (property "Manufacturer" "Samsung" (at 66.04 104.14 0) (effects (font (size 1.27 1.27)) (hide yes)))
  (pin "1")
  (pin "2"))
 (symbol
  (lib_id "power:GND")
  (at 35.56 110.49 0)
  (unit 1)
  (exclude_from_sim no)
  (in_bom no)
  (on_board yes)
  (dnp no)
  (property "Reference" "#PWR025" (at 35.56 110.49 0) (effects (font (size 1.27 1.27)) (hide yes)))
  (property "Value" "GND" (at 35.56 114.3 0) (effects (font (size 1.27 1.27))))
  (property "Footprint" "" (at 35.56 110.49 0) (effects (font (size 1.27 1.27)) (hide yes)))
  (property "Datasheet" "" (at 35.56 110.49 0) (effects (font (size 1.27 1.27)) (hide yes)))
  (property "Description" "" (at 35.56 110.49 0) (effects (font (size 1.27 1.27)) (hide yes)))
  (pin "1"))
 (symbol
  (lib_id "power:GND")
  (at 66.04 110.49 0)
  (unit 1)
  (exclude_from_sim no)
  (in_bom no)
  (on_board yes)
  (dnp no)
  (property "Reference" "#PWR026" (at 66.04 110.49 0) (effects (font (size 1.27 1.27)) (hide yes)))
  (property "Value" "GND" (at 66.04 114.3 0) (effects (font (size 1.27 1.27))))
  (property "Footprint" "" (at 66.04 110.49 0) (effects (font (size 1.27 1.27)) (hide yes)))
  (property "Datasheet" "" (at 66.04 110.49 0) (effects (font (size 1.27 1.27)) (hide yes)))
  (property "Description" "" (at 66.04 110.49 0) (effects (font (size 1.27 1.27)) (hide yes)))
  (pin "1"))
 (symbol
  (lib_id "Device:R")
  (at 220.98 99.06 90)
  (unit 1)
  (exclude_from_sim no)
  (in_bom yes)
  (on_board yes)
  (dnp no)
  (property "Reference" "R9" (at 220.98 96.52 90) (effects (font (size 1.27 1.27))))
  (property "Value" "22R" (at 220.98 101.6 90) (effects (font (size 1.27 1.27))))
  (property "Footprint" "Resistor_SMD:R_0603_1608Metric_Pad0.98x0.95mm_HandSolder" (at 220.98 99.06 90) (effects (font (size 1.27 1.27)) (hide yes)))
  (property "Datasheet" "~" (at 220.98 99.06 90) (effects (font (size 1.27 1.27)) (hide yes)))
  (property "Description" "Resistor" (at 220.98 99.06 90) (effects (font (size 1.27 1.27)) (hide yes)))
  (property "LCSC" "C23345" (at 220.98 99.06 90) (effects (font (size 1.27 1.27)) (hide yes)))
  (property "MPN" "0603WAF220JT5E" (at 220.98 99.06 90) (effects (font (size 1.27 1.27)) (hide yes)))
  (property "Manufacturer" "UNI-ROYAL" (at 220.98 99.06 90) (effects (font (size 1.27 1.27)) (hide yes)))
  (pin "1")
  (pin "2"))
 (symbol
  (lib_id "Device:R")
  (at 220.98 111.76 90)
  (unit 1)
  (exclude_from_sim no)
  (in_bom yes)
  (on_board yes)
  (dnp no)
  (property "Reference" "R10" (at 220.98 109.22 90) (effects (font (size 1.27 1.27))))
  (property "Value" "22R" (at 220.98 114.3 90) (effects (font (size 1.27 1.27))))
  (property "Footprint" "Resistor_SMD:R_0603_1608Metric_Pad0.98x0.95mm_HandSolder" (at 220.98 111.76 90) (effects (font (size 1.27 1.27)) (hide yes)))
  (property "Datasheet" "~" (at 220.98 111.76 90) (effects (font (size 1.27 1.27)) (hide yes)))
  (property "Description" "Resistor" (at 220.98 111.76 90) (effects (font (size 1.27 1.27)) (hide yes)))
  (property "LCSC" "C23345" (at 220.98 111.76 90) (effects (font (size 1.27 1.27)) (hide yes)))
  (property "MPN" "0603WAF220JT5E" (at 220.98 111.76 90) (effects (font (size 1.27 1.27)) (hide yes)))
  (property "Manufacturer" "UNI-ROYAL" (at 220.98 111.76 90) (effects (font (size 1.27 1.27)) (hide yes)))
  (pin "1")
  (pin "2"))
 (symbol
  (lib_id "Connector:TestPoint")
  (at 30.48 142.24 0)
  (unit 1)
  (exclude_from_sim no)
  (in_bom no)
  (on_board yes)
  (dnp no)
  (property "Reference" "TP2" (at 30.48 135.89 0) (effects (font (size 1.27 1.27))))
  (property "Value" "GPIO4" (at 30.48 137.16 0) (effects (font (size 1.27 1.27))))
  (property "Footprint" "TestPoint:TestPoint_Pad_D1.5mm" (at 30.48 142.24 0) (effects (font (size 1.27 1.27)) (hide yes)))
  (property "Datasheet" "~" (at 30.48 142.24 0) (effects (font (size 1.27 1.27)) (hide yes)))
  (property "Description" "test point" (at 30.48 142.24 0) (effects (font (size 1.27 1.27)) (hide yes)))
  (property "LCSC" "" (at 30.48 142.24 0) (effects (font (size 1.27 1.27)) (hide yes)))
  (property "MPN" "test pad" (at 30.48 142.24 0) (effects (font (size 1.27 1.27)) (hide yes)))
  (property "Manufacturer" "-" (at 30.48 142.24 0) (effects (font (size 1.27 1.27)) (hide yes)))
  (pin "1"))
 (symbol
  (lib_id "Connector:TestPoint")
  (at 48.26 142.24 0)
  (unit 1)
  (exclude_from_sim no)
  (in_bom no)
  (on_board yes)
  (dnp no)
  (property "Reference" "TP3" (at 48.26 135.89 0) (effects (font (size 1.27 1.27))))
  (property "Value" "GPIO5" (at 48.26 137.16 0) (effects (font (size 1.27 1.27))))
  (property "Footprint" "TestPoint:TestPoint_Pad_D1.5mm" (at 48.26 142.24 0) (effects (font (size 1.27 1.27)) (hide yes)))
  (property "Datasheet" "~" (at 48.26 142.24 0) (effects (font (size 1.27 1.27)) (hide yes)))
  (property "Description" "test point" (at 48.26 142.24 0) (effects (font (size 1.27 1.27)) (hide yes)))
  (property "LCSC" "" (at 48.26 142.24 0) (effects (font (size 1.27 1.27)) (hide yes)))
  (property "MPN" "test pad" (at 48.26 142.24 0) (effects (font (size 1.27 1.27)) (hide yes)))
  (property "Manufacturer" "-" (at 48.26 142.24 0) (effects (font (size 1.27 1.27)) (hide yes)))
  (pin "1"))
 (symbol
  (lib_id "Connector:TestPoint")
  (at 66.04 142.24 0)
  (unit 1)
  (exclude_from_sim no)
  (in_bom no)
  (on_board yes)
  (dnp no)
  (property "Reference" "TP4" (at 66.04 135.89 0) (effects (font (size 1.27 1.27))))
  (property "Value" "GPIO22" (at 66.04 137.16 0) (effects (font (size 1.27 1.27))))
  (property "Footprint" "TestPoint:TestPoint_Pad_D1.5mm" (at 66.04 142.24 0) (effects (font (size 1.27 1.27)) (hide yes)))
  (property "Datasheet" "~" (at 66.04 142.24 0) (effects (font (size 1.27 1.27)) (hide yes)))
  (property "Description" "test point" (at 66.04 142.24 0) (effects (font (size 1.27 1.27)) (hide yes)))
  (property "LCSC" "" (at 66.04 142.24 0) (effects (font (size 1.27 1.27)) (hide yes)))
  (property "MPN" "test pad" (at 66.04 142.24 0) (effects (font (size 1.27 1.27)) (hide yes)))
  (property "Manufacturer" "-" (at 66.04 142.24 0) (effects (font (size 1.27 1.27)) (hide yes)))
  (pin "1"))
 (embedded_fonts no))
